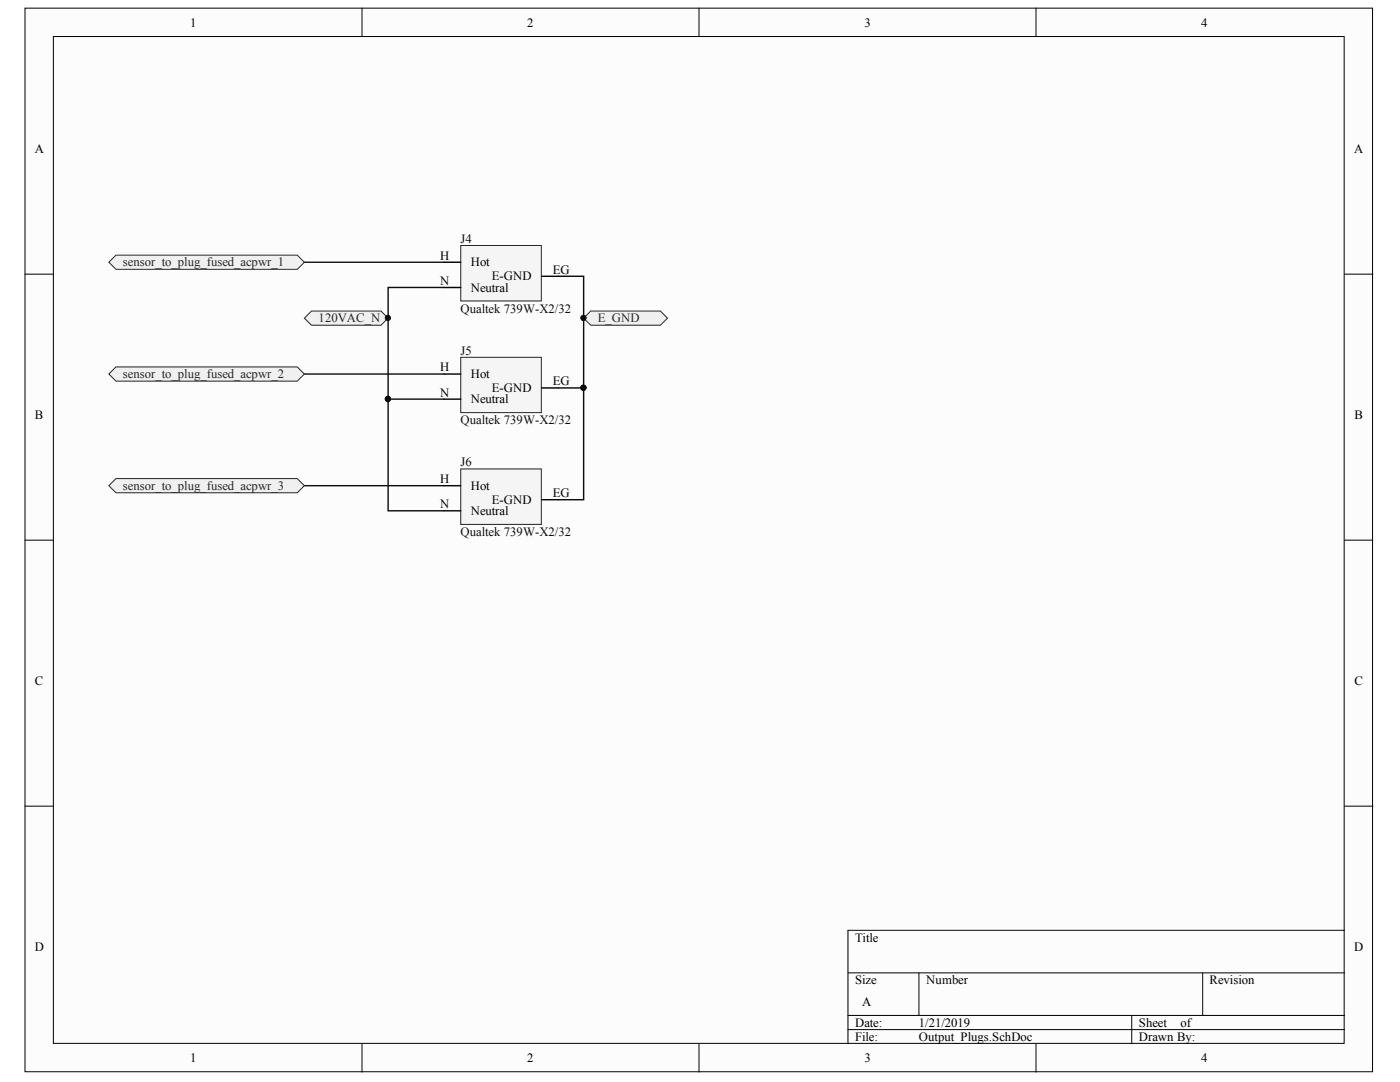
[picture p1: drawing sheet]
<svg xmlns="http://www.w3.org/2000/svg" width="279mm" height="216mm" viewBox="0 0 279 216" stroke-linecap="round" stroke-linejoin="round" font-family="sans-serif">
<g fill="#fcfcfc" stroke="#000" stroke-width=".2">
<path d="M5 1.6h268.9v212.3h-268.9z"/>
<path d="M10.7 7.3h257.6v200.9h-257.6z"/>
</g>
<g fill="none" stroke="#000" stroke-width=".2">
<path d="M72.2 1.6v5.7M139.5 1.6v5.7M206.8 1.6v5.7M5 54.7h5.7M268.3 54.7h5.7M5 107.8h5.7M268.3 107.8h5.7M5 160.9h5.7M268.3 160.9h5.7M169.2 194.1h99.1M183.4 194.1v8.5M240 194.1v8.5"/>
<path d="M268.3 185.6h-99.1v22.7M72.2 208.3v5.6M139.5 208.3v5.6M169.2 202.6h99.1M169.2 205.4h99.1M206.8 208.3v5.6M225.9 202.6v5.7"/>
</g>
<path d="M60.7 52.3h27.9M88.6 57.4h-11.1v22.2M111.5 55.1h5v22.3M60.7 74.6h27.9M88.6 79.6h-11.1v22.3h11.1M111.5 77.4h5v22.3h-5M60.7 96.9h27.9" fill="none" stroke="#0e0e0e" stroke-width=".28"/>
<g fill="#0e0e0e" stroke="#0e0e0e" stroke-width=".2">
<circle cx="116.4" cy="77.4" r=".52"/>
<circle cx="77.4" cy="79.6" r=".52"/>
</g>
<g fill="#f0f0f0" stroke="#262626" stroke-width=".2">
<path d="M21.7 52.3l1.4-1.4h36.2l1.4 1.4-1.4 1.4h-36.2z" fill-rule="evenodd"/>
<path d="M21.7 74.6l1.4-1.4h36.2l1.4 1.4-1.4 1.4h-36.2z" fill-rule="evenodd"/>
<path d="M21.7 96.9l1.4-1.4h36.2l1.4 1.4-1.4 1.4h-36.2z" fill-rule="evenodd"/>
<path d="M60.7 63.5l1.5-1.4h13.8l1.5 1.4-1.5 1.4h-13.8z" fill-rule="evenodd"/>
</g>
<circle cx="77.4" cy="63.4" r=".52" fill="#0e0e0e" stroke="#0e0e0e" stroke-width=".2"/>
<path d="M116.5 63.5l1.4-1.4h13.9l1.4 1.4-1.4 1.4h-13.9z" fill-rule="evenodd" fill="#f0f0f0" stroke="#262626" stroke-width=".2"/>
<circle cx="116.4" cy="63.4" r=".52" fill="#0e0e0e" stroke="#0e0e0e" stroke-width=".2"/>
<path d="M92 49h16v11.1h-16z" fill="#f5f5f5" stroke="#262626" stroke-width=".2"/>
<path d="M88.6 52.3h3.4M88.6 57.4h3.4M108.1 55.1h3.4" fill="none" stroke="#000" stroke-width=".28"/>
<path d="M92 71.3h16v11h-16z" fill="#f5f5f5" stroke="#262626" stroke-width=".2"/>
<path d="M88.6 74.6h3.4M88.6 79.6h3.4M108.1 77.4h3.4" fill="none" stroke="#000" stroke-width=".28"/>
<path d="M92 93.6h16v11h-16z" fill="#f5f5f5" stroke="#262626" stroke-width=".2"/>
<path d="M88.6 96.9h3.4M108.1 99.7h3.4M88.6 101.9h3.4" fill="none" stroke="#000" stroke-width=".28"/>
<g font-size="2.5">
<text x="38" y="5.3">1</text>
<text x="105.2" y="5.3">2</text>
<text x="172.5" y="5.3">3</text>
<text x="239.7" y="5.3">4</text>
<text x="6.9" y="30.4">A</text>
<text x="270.2" y="30.4">A</text>
<text x="87.9" y="51.8">H</text>
<text x="93.9" y="53.2">Hot</text>
<text x="87.9" y="56.8">N</text>
<text x="93.9" y="58.2">Neutral</text>
<text x="98.2" y="56">E-GND</text>
<text x="110.3" y="54.6">EG</text>
<text x="87.9" y="74">H</text>
<text x="93.9" y="75.5">Hot</text>
<text x="110.3" y="76.8">EG</text>
<text x="6.9" y="83.5">B</text>
<text x="87.9" y="79.1">N</text>
<text x="93.9" y="80.5">Neutral</text>
<text x="98.2" y="78.3">E-GND</text>
<text x="270.3" y="83.5">B</text>
<text x="87.9" y="96.4">H</text>
<text x="87.9" y="101.4">N</text>
<text x="93.9" y="97.8">Hot</text>
<text x="98.2" y="100.6">E-GND</text>
<text x="110.3" y="99.2">EG</text>
<text x="93.9" y="102.8">Neutral</text>
<text x="6.9" y="136.6">C</text>
<text x="270.3" y="136.6">C</text>
<text x="6.9" y="189.7">D</text>
<text x="170.6" y="187.9">Title</text>
<text x="270.2" y="189.7">D</text>
<text x="170.6" y="196.4">Size</text>
<text x="184.8" y="196.4">Number</text>
<text x="241.4" y="196.4">Revision</text>
<text x="172.1" y="200.7">A</text>
<text x="170.6" y="204.9">Date:</text>
<text x="170.6" y="207.7">File:</text>
<text x="183.4" y="204.9">1/21/2019</text>
<text x="183.4" y="207.7">Output_Plugs.SchDoc</text>
<text x="227.3" y="204.9">Sheet</text>
<text x="227.3" y="207.7">Drawn By:</text>
<text x="235.6" y="204.9">of</text>
<text x="38" y="212">1</text>
<text x="105.2" y="212">2</text>
<text x="172.5" y="212">3</text>
<text x="239.7" y="212">4</text>
</g>
<g font-size="2.5" fill="#262626">
<text x="24.5" y="53.2">sensor_to_plug_fused_acpwr_1</text>
<text x="63.6" y="64.3">120VAC_N</text>
<text x="119.3" y="64.3">E_GND</text>
<text x="24.5" y="75.5">sensor_to_plug_fused_acpwr_2</text>
<text x="24.5" y="97.8">sensor_to_plug_fused_acpwr_3</text>
</g>
<g font-size="2.5" fill="#0e0e0e">
<text x="91.9" y="48.4">J4</text>
<text x="91.9" y="62.4">Qualtek 739W-X2/32</text>
<text x="91.9" y="70.8">J5</text>
<text x="91.9" y="84.7">Qualtek 739W-X2/32</text>
<text x="91.9" y="93">J6</text>
<text x="91.9" y="107">Qualtek 739W-X2/32</text>
</g>
</svg>
